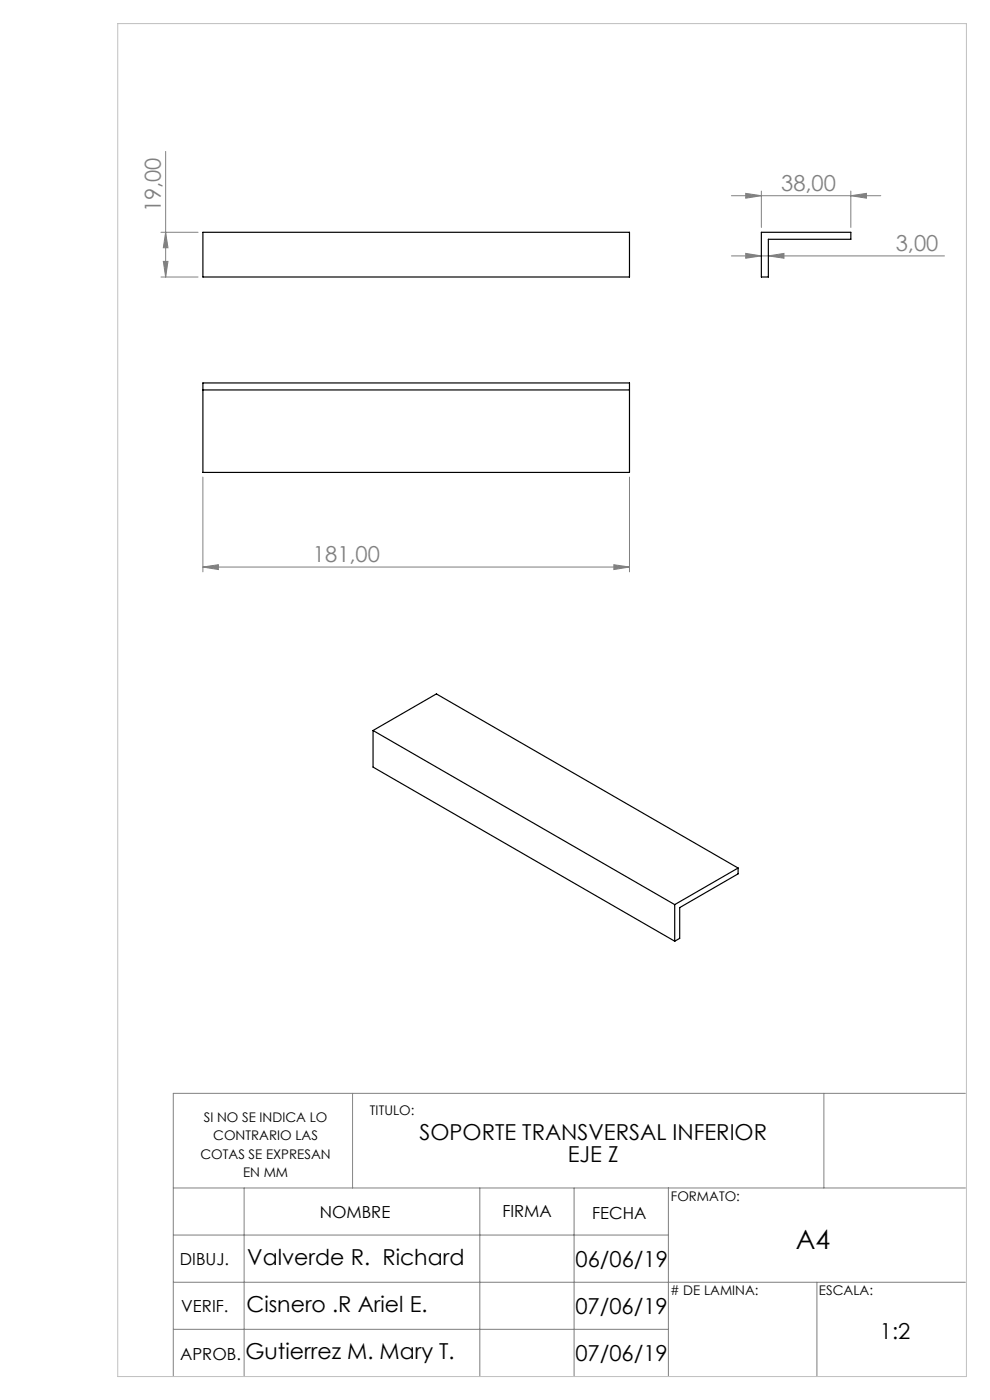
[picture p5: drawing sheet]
<svg xmlns="http://www.w3.org/2000/svg" width="210mm" height="297mm" viewBox="0 0 210 297" stroke-linecap="round" stroke-linejoin="round" font-family="sans-serif">
<g fill="none" stroke="#808080" stroke-width=".21">
<path d="M35.1 32.1v26.7M34.1 58.8h7.9M34.1 49.3h7.9M34.6 55.5h1l-.5 3.3zM35.1 49.3l.5 3.3h-1zM155.2 54.3h45.1M155.2 41.5h31.6M158.2 53.8l3.3 .5-3.3 .5zM158.2 41l3.3 .5-3.3 .5zM161.5 40.5v7.8M163 54.3l3.3-.5v1zM180.5 41.5l3.3-.5v1z"/>
<path d="M180.5 40.5v7.8M43 101.2v20.1M130.2 119.8l3.3 .5-3.3 .5zM133.5 101.2v20.1M43 120.3l3.3-.5v1zM43 120.3h90.5M74.8 231.9v20.1M174.8 231.9v20.1M204.8 231.9h-168v60.1M36.8 252h168M51.8 252v40M101.8 252v40"/>
<path d="M121.8 252v40M141.8 252v40M36.8 262h105M36.8 272h168M173.3 272v20M36.8 282h105"/>
</g>
<path d="M25 5h180v287h-180z" fill="none" stroke="#c0c0c0" stroke-width=".21"/>
<g fill="#808080">
<path d="M180.5 41.5l3.3-.5v1zM158.2 41l3.3 .5-3.3 .5z"/>
<path d="M130.2 119.8l3.3 .5-3.3 .5zM43 120.3l3.3-.5v1z"/>
<path d="M34.6 55.5h1l-.5 3.3zM35.1 49.3l.5 3.3h-1z"/>
<path d="M158.2 53.8l3.3 .5-3.3 .5zM163 54.3l3.3-.5v1z"/>
</g>
<path d="M43 49.3h90.5v9.5h-90.5zM161.5 49.3h19v1.5h-17.5v8h-1.5zM43 81.2h90.5v19h-90.5zM43 82.7h90.5M79.1 155l64 36.9M79.1 155v7.7l64 37M79.1 155l13.5-7.8 64 36.9M143.1 191.9v7.8M156.6 184.1l-13.5 7.8M156.6 184.1v1.3l-12.4 7.1v6.6l-1.1 .6" fill="none" stroke="#000" stroke-width=".25"/>
<text font-size="5.6" x="168.8" y="264.9">A4</text>
<g font-size="4.7" fill="#808080">
<text x="165.7" y="40.5">38,00</text>
<text x="34.1" y="45" transform="rotate(-90 34.1 45)">19,00</text>
<text x="190" y="53.3">3,00</text>
<text x="66.4" y="119.3">181,00</text>
</g>
<g font-size="4.7">
<text x="89" y="241.9">SOPORTE TRANSVERSAL INFERIOR</text>
<text x="120.5" y="246.4">EJE Z</text>
<text x="52.4" y="268.4">Valverde R. Richard</text>
<text x="122.1" y="268.8">06/06/19</text>
<text x="52.3" y="278.4">Cisnero .R Ariel E.</text>
<text x="122.1" y="278.8">07/06/19</text>
<text x="186.6" y="284">1:2</text>
<text x="52.1" y="288.3">Gutierrez M. Mary T.</text>
<text x="122.1" y="288.8">07/06/19</text>
</g>
<g font-size="3.5">
<text x="67.8" y="258.4">NOMBRE</text>
<text x="106.6" y="258.3">FIRMA</text>
<text x="125.6" y="258.5">FECHA</text>
<text x="38.2" y="268.4">DIBUJ.</text>
<text x="38.5" y="278.4">VERIF.</text>
<text x="38.2" y="288.5">APROB.</text>
</g>
<g font-size="2.8">
<text x="43.2" y="238.1">SI NO SE INDICA LO</text>
<text x="78.5" y="236.5">TITULO:</text>
<text x="42.5" y="245.8">COTAS SE EXPRESAN</text>
<text x="45.2" y="241.9">CONTRARIO LAS</text>
<text x="51.6" y="249.6">EN MM</text>
<text x="142.3" y="254.8">FORMATO:</text>
<text x="142.1" y="274.7"># DE LAMINA:</text>
<text x="173.7" y="274.6">ESCALA:</text>
</g>
</svg>
